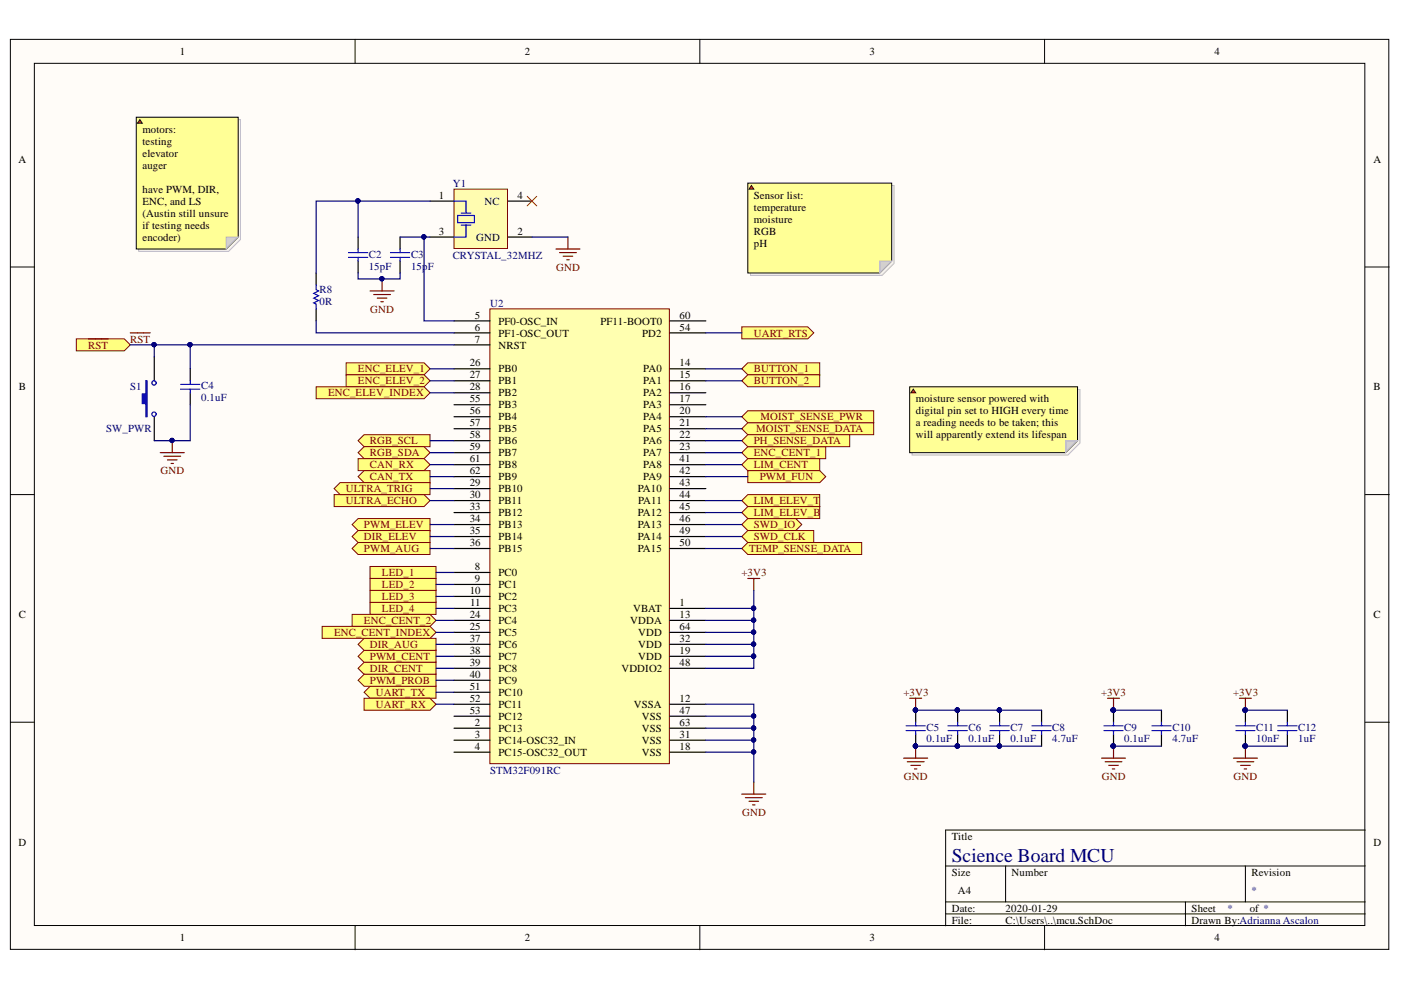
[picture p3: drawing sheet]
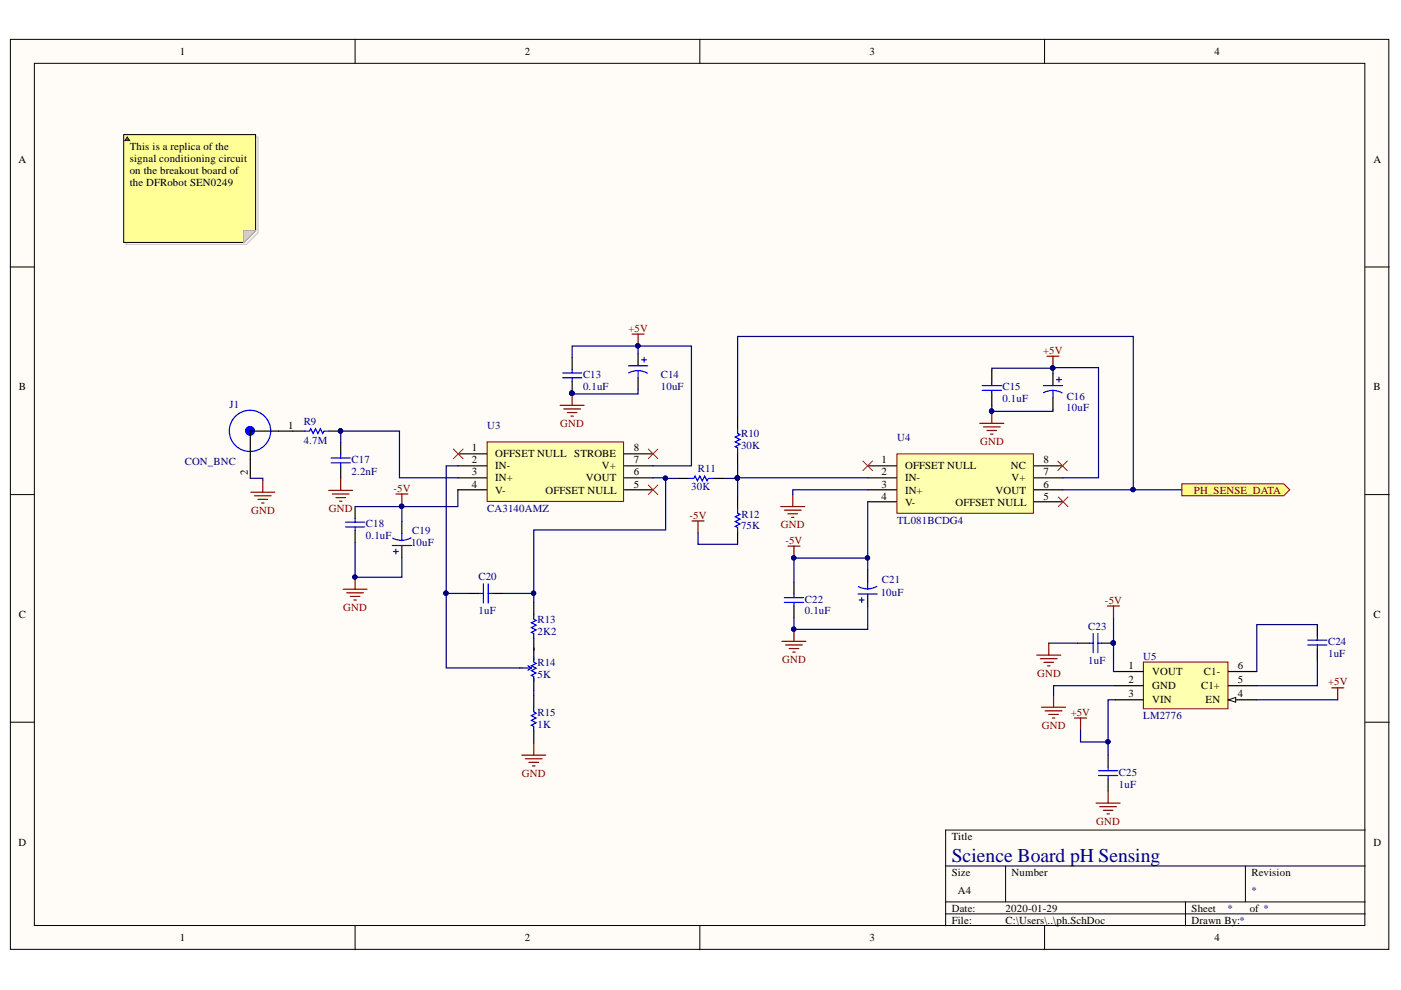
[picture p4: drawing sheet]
# Altium project science_board_proj_rev_1.PrjPcb
2 sheets, 39 parts. Net scope: flat (ports and power ports of the same name join across sheets).
Board file: science_board_pcb.PcbDoc
Sheets:
  mcu.SchDoc
  ph.SchDoc

## Sheet mcu.SchDoc: Science Board MCU
size A4; DrawnBy: Adrianna Ascalon

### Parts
C2  value 15pF  [CAPC0603(1608)55_N]  (hidden comment: CAP_15pF_0603)
C3  value 15pF  [CAPC0603(1608)55_N]  (hidden comment: CAP_15pF_0603)
C4  value 0.1uF  [CAPC0603(1608)55_N]  (hidden comment: CAP_0.1uF_16V_0603)
C5  value 0.1uF  [CAPC0603(1608)55_N]  (hidden comment: CAP_0.1uF_16V_0603)
C6  value 0.1uF  [CAPC0603(1608)55_N]  (hidden comment: CAP_0.1uF_16V_0603)
C7  value 0.1uF  [CAPC0603(1608)55_N]  (hidden comment: CAP_0.1uF_16V_0603)
C8  value 4.7uF  [CAPC0603(1608)55_N]  (hidden comment: CAP_4.7uF_0603)
C9  value 0.1uF  [CAPC0603(1608)55_N]  (hidden comment: CAP_0.1uF_16V_0603)
C10  value 4.7uF  [CAPC0603(1608)55_N]  (hidden comment: CAP_4.7uF_0603)
C11  value 10nF  [CAPC0603(1608)55_N]  (hidden comment: CAP_10nF_0603)
C12  value 1uF  [CAPC0603(1608)55_N]  (hidden comment: CAP_1uF_16V_0603)
R8  value 0R  [RESC0603(1608)_N]  (hidden comment: RES_0R_0603)
S1  SW_PWR  [PTS830GM140]
U2  STM32F091RC  [STM_LQFP64_N]
Y1  CRYSTAL_32MHZ  [AVX-CX2520DB32000D0GEJZ1-4_V]

### Ports
BUTTON_1 (in), BUTTON_2 (in), CAN_RX (in), CAN_TX (out), DIR_AUG (out), DIR_CENT (out), DIR_ELEV (out), ENC_CENT_1 (in), ENC_CENT_2 (in), ENC_CENT_INDEX (in), ENC_ELEV_1 (in), ENC_ELEV_2 (in), ENC_ELEV_INDEX (in), LED_1, LED_2, LED_3, LED_4, LIM_CENT (in), LIM_ELEV_B (in), LIM_ELEV_T (in), MOIST_SENSE_DATA (in), MOIST_SENSE_PWR (in), PH_SENSE_DATA (in), PWM_AUG (out), PWM_CENT (out), PWM_ELEV (out), PWM_FUN (out), PWM_PROB (out), RGB_SCL (out), RGB_SDA (bidir), SWD_CLK (in), SWD_IO (bidir), TEMP_SENSE_DATA (in), UART_RTS (out), UART_RX (in), UART_TX (out), ULTRA_ECHO (in), ULTRA_TRIG (out), ~{RST} (in)

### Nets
+3V3: C5.1 C6.1 C7.1 C8.2 C9.1 C10.2 C11.2 C12.2 U2.1(VBAT) U2.13(VDDA) U2.19(VDD) U2.32(VDD) U2.48(VDDIO2) U2.64(VDD)
GND: C2.1 C3.1 C4.1 C5.2 C6.2 C7.2 C8.1 C9.2 C10.1 C11.1 C12.1 S1.1 U2.12(VSSA) U2.18(VSS) U2.31(VSS) U2.47(VSS) U2.63(VSS) Y1.2(GND)
~{RST}: C4.2 S1.2 U2.7(NRST) ; port ~{RST}
NetC2_2: C2.2 R8.2 Y1.1(HOT)
NetC3_2: C3.2 U2.5(PF0-OSC_IN) Y1.3(HOT)
NetR8_1: R8.1 U2.6(PF1-OSC_OUT)
NetR10_2: U2.22(PA6) ; port PH_SENSE_DATA
NetU2_8: U2.8(PC0) ; port LED_1
NetU2_9: U2.9(PC1) ; port LED_2
NetU2_10: U2.10(PC2) ; port LED_3
NetU2_11: U2.11(PC3) ; port LED_4
NetU2_14: U2.14(PA0) ; port BUTTON_1
NetU2_15: U2.15(PA1) ; port BUTTON_2
NetU2_20: U2.20(PA4) ; port MOIST_SENSE_PWR
NetU2_21: U2.21(PA5) ; port MOIST_SENSE_DATA
NetU2_23: U2.23(PA7) ; port ENC_CENT_1
NetU2_24: U2.24(PC4) ; port ENC_CENT_2
NetU2_25: U2.25(PC5) ; port ENC_CENT_INDEX
NetU2_26: U2.26(PB0) ; port ENC_ELEV_1
NetU2_27: U2.27(PB1) ; port ENC_ELEV_2
NetU2_28: U2.28(PB2) ; port ENC_ELEV_INDEX
NetU2_29: U2.29(PB10) ; port ULTRA_TRIG
NetU2_30: U2.30(PB11) ; port ULTRA_ECHO
NetU2_34: U2.34(PB13) ; port PWM_ELEV
NetU2_35: U2.35(PB14) ; port DIR_ELEV
NetU2_36: U2.36(PB15) ; port PWM_AUG
NetU2_37: U2.37(PC6) ; port DIR_AUG
NetU2_38: U2.38(PC7) ; port PWM_CENT
NetU2_39: U2.39(PC8) ; port DIR_CENT
NetU2_40: U2.40(PC9) ; port PWM_PROB
NetU2_41: U2.41(PA8) ; port LIM_CENT
NetU2_42: U2.42(PA9) ; port PWM_FUN
NetU2_44: U2.44(PA11) ; port LIM_ELEV_T
NetU2_45: U2.45(PA12) ; port LIM_ELEV_B
NetU2_46: U2.46(PA13) ; port SWD_IO
NetU2_49: U2.49(PA14) ; port SWD_CLK
NetU2_50: U2.50(PA15) ; port TEMP_SENSE_DATA
NetU2_51: U2.51(PC10) ; port UART_TX
NetU2_52: U2.52(PC11) ; port UART_RX
NetU2_54: U2.54(PD2) ; port UART_RTS
NetU2_58: U2.58(PB6) ; port RGB_SCL
NetU2_59: U2.59(PB7) ; port RGB_SDA
NetU2_61: U2.61(PB8) ; port CAN_RX
NetU2_62: U2.62(PB9) ; port CAN_TX

Not connected (* = marked no-connect by the designer): U2 2(PC13) 3(PC14-OSC32_IN) 4(PC15-OSC32_OUT) 16(PA2) 17(PA3) 33(PB12) 43(PA10) 53(PC12) 55(PB3) 56(PB4) 57(PB5) 60(PF11-BOOT0); Y1 4(NC)*

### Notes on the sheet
- motors:
  testing
  elevator
  auger
  have PWM, DIR, ENC, and LS
  (Austin still unsure if testing needs encoder)
  Auger doesn't need ENC or LS
- Sensor list:
  temperature
  moisture
  RGB
  pH
- moisture sensor powered with digital pin set to HIGH every time a reading needs to be taken; this will apparently extend its lifespan

## Sheet ph.SchDoc: Science Board pH Sensing
size A4

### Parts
C13  value 0.1uF  [CAPC0603(1608)55_N]  (hidden comment: CAP_0.1uF_50V_0603)
C14  value 10uF  [AVX-CAPC3528_V]  (hidden comment: CAP_10uF_0603_POL)
C15  value 0.1uF  [CAPC0603(1608)55_N]  (hidden comment: CAP_0.1uF_50V_0603)
C16  value 10uF  [AVX-CAPC3528_V]  (hidden comment: CAP_10uF_0603_POL)
C17  value 2.2nF  [CAPC0603(1608)55_N]  (hidden comment: CAP_2.2nF_0603)
C18  value 0.1uF  [CAPC0603(1608)55_N]  (hidden comment: CAP_0.1uF_50V_0603)
C19  value 10uF  [AVX-CAPC3528_V]  (hidden comment: CAP_10uF_0603_POL)
C20  value 1uF  [CAPC0603(1608)55_N]  (hidden comment: CAP_1uF_16V_0603)
C21  value 10uF  [AVX-CAPC3528_V]  (hidden comment: CAP_10uF_0603_POL)
C22  value 0.1uF  [CAPC0603(1608)55_N]  (hidden comment: CAP_0.1uF_50V_0603)
C23  value 1uF  [CAPC0603(1608)55_N]  (hidden comment: CAP_1uF_16V_0603)
C24  value 1uF  [CAPC0603(1608)55_N]  (hidden comment: CAP_1uF_16V_0603)
C25  value 1uF  [CAPC0603(1608)55_N]  (hidden comment: CAP_1uF_16V_0603)
J1  CON_BNC  [1-1337543-0]
R9  value 4.7M  [RESC0603(1608)_N]  (hidden comment: RES_4M7_0603)
R10  value 30K  [RESC0603(1608)_N]  (hidden comment: RES_30K_0603)
R11  value 30K  [RESC0603(1608)_N]  (hidden comment: RES_30K_0603)
R12  value 75K  [RESC0603(1608)_N]  (hidden comment: RES_75K_0603)
R13  value 2K2  [RESC0603(1608)_N]  (hidden comment: RES_2K2_0603)
R14  value 5K  [3362P-1-502LF]  (hidden comment: POT_5K)
R15  value 1K  [RESC0603(1608)_N]  (hidden comment: RES_1K_0603)
U3  CA3140AMZ  [CA3140AMZ]
U4  TL081BCDG4  [TL081BCDG4]
U5  LM2776  [SOT23-6]

### Ports
PH_SENSE_DATA (out)

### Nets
+5V: C13.2 C14.1 C15.2 C16.1 C25.2 U3.7(V+) U4.7(V+) U5.3(VIN) U5.4(EN)
-5V: C18.2 C19.2 C21.2 C22.2 C23.1 R12.1 U3.4(V-) U4.4(V-) U5.1(VOUT)
GND: C13.1 C14.2 C15.1 C16.2 C17.1 C18.1 C19.1 C21.1 C22.1 C23.2 C25.1 J1.2 R15.1 U4.3(IN+) U5.2(GND)
NetC17_2: C17.2 R9.2 U3.3(IN+)
NetC20_1: C20.1 R14.3 U3.2(IN-)
NetC20_2: C20.2 R11.1 R13.2 U3.6(VOUT)
NetC24_1: C24.1 U5.5(C1+)
NetC24_2: C24.2 U5.6(C1-)
NetJ1_1: J1.1 R9.1
NetR10_1: R10.1 R11.2 R12.2 U4.2(IN-)
NetR10_2: R10.2 U4.6(VOUT) ; port PH_SENSE_DATA
NetR13_1: R13.1 R14.1
NetR14_2: R14.2 R15.2

Not connected (* = marked no-connect by the designer): U3 1(OFFSET_NULL)* 5(OFFSET_NULL)* 8(STROBE)*; U4 1(OFFSET_NULL)* 5(OFFSET_NULL)* 8(NC)*

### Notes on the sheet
- This is a replica of the signal conditioning circuit on the breakout board of the DFRobot SEN0249

## Nets that join several sheets
GND: mcu (18 pins), ph (15 pins)
NetR10_2: mcu (U2.22), ph (R10.2 U4.6)
